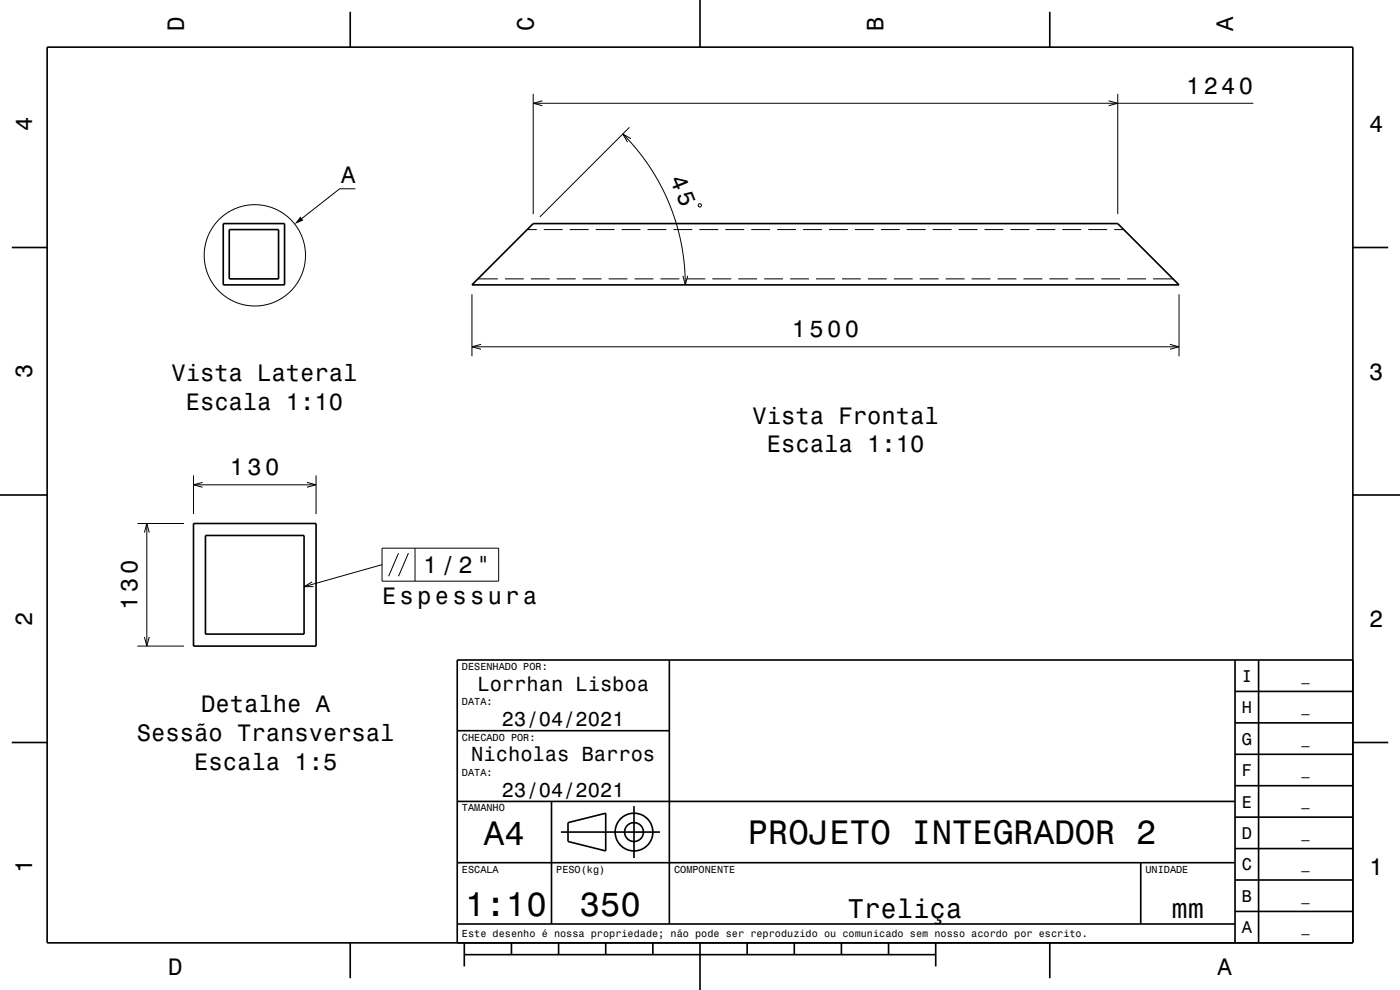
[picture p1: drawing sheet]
<svg xmlns="http://www.w3.org/2000/svg" width="297mm" height="210mm" viewBox="0 0 297 210" stroke-linecap="round" stroke-linejoin="round" font-family="sans-serif">
<g fill="none" stroke="#000" stroke-width=".21">
<path d="M113.1 19.9v25.5M237.1 19.9v25.5M113.1 21.9h152.8M115.1 21.4l-2 .5 2 .5M132.1 28.4l2.9 3.2 2.7 3.6 2.3 3.9 1.9 4 1.6 4.5 1.1 4.4 .6 4.2 .2 4.2M133.5 27l-19 19M133.9 29.4l-1.8-1 1 1.8M235.2 21.4l1.9 .5-1.9 .5M75.4 40h-3.3l-8.1 6.3M101.4 59.2h4.2M107.1 59.2h4M111.8 48.7h2.1"/>
<path d="M112.6 59.2h4M115.4 48.7h4M118.1 59.2h4M120.9 48.7h4M123.6 59.2h4M126.4 48.7h4M129.1 59.2h4M131.9 48.7h4M134.6 59.2h4M137.4 48.7h4M140.1 59.2h4M142.9 48.7h4"/>
<path d="M144.9 58.5l.5 1.9 .5-1.9M145.6 59.2h4M148.2 43.3l.2-.1 .3 .1v.5h-.5zM148.4 48.7h4M151.1 59.2h4M153.9 48.7h4M156.6 59.2h4M159.4 48.7h4M162.1 59.2h4M164.9 48.7h4M167.6 59.2h4M170.4 48.7h4"/>
<path d="M173.1 59.2h4M175.9 48.7h4M178.6 59.2h4M181.4 48.7h4M184.1 59.2h4M186.9 48.7h4M189.6 59.2h4M192.4 48.7h4M195.1 59.2h4M197.9 48.7h4M200.6 59.2h4M203.4 48.7h4"/>
<path d="M206.1 59.2h4M208.9 48.7h4M211.6 59.2h4M214.4 48.7h4M217.1 59.2h4M219.9 48.7h4M222.6 59.2h4M225.4 48.7h4M228.1 59.2h4M230.9 48.7h4M233.6 59.2h4M236.4 48.7h2"/>
<path d="M239.1 59.2h4M244.6 59.2h4.2M100.1 62.4v13.2M100.1 73.6h150M102.1 73l-2 .6 2 .5M248.2 73l1.9 .6-1.9 .5M250.1 62.4v13.2M29.1 111h9.9M30.6 113l.5-2 .6 2M31.1 111v26.1M41 100.8v8.3M41 102.8h26"/>
<path d="M43 102.3l-2 .5 2 .6M65.1 102.3l1.9 .5-1.9 .6M67 100.8v8.3M81 116.3h24.8v7h-24.8zM81 119.8l-16.5 4.6M84.5 117.3l-2.1 4.9M86.6 117.3l-2.1 4.9M88 116.3v7M29.1 137.1h9.9M30.6 135.1l.5 2 .6-2M66.2 123.4l-1.7 1h2"/>
<circle cx="54.1" cy="54.2" r="10.7"/>
</g>
<g fill="none" stroke="#000" stroke-width=".35">
<path d="M10 10h277v190h-277zM74.3 2.5v7.5M148.5 0v10M222.7 2.5v7.5M2.5 52.5h7.5M47.4 47.4h13v13h-13zM48.6 48.7h10.5v10.5h-10.5zM287 52.5h7.5M100.1 60.4l13-13h124l13 13zM0 105h10M41 111h26v26.1h-26zM43.6 113.6h20.9v20.9h-20.9z"/>
<path d="M287 105h10M142 140v56M262 140v60M267 140v60M287 140h-190v60M2.5 157.5h7.5M97 155h45M262 153.3h25M262 146.7h25M287 157.5h7.5M97 170h165M117 170v26"/>
<path d="M119 176.5h21M120.5 174.5l8-2v8l-8-2zM134.5 171v11M262 173.3h25M262 166.7h25M262 160h25M97 196h165M97 183h165M242 183v13M262 193.3h25M262 186.7h25M262 180h25"/>
<path d="M74.3 200v7.5M98.5 202.5h100M98.5 200v5M108.5 200v2.5M118.5 200v2.5M128.5 200v2.5M138.5 200v2.5M148.5 200v10M158.5 200v2.5M168.5 200v2.5M178.5 200v2.5M188.5 200v2.5"/>
<path d="M198.5 200v5M222.7 200v7.5"/>
<circle cx="134.5" cy="176.5" r="2"/>
<circle cx="134.5" cy="176.5" r="4"/>
</g>
<path d="M63.7 45.9l.7 .8-1.9 .8z" fill-rule="evenodd" fill="#000"/>
<g font-size="7.2">
<text x="102.7" y="179.3">A4</text>
<text x="158.6" y="179.1">PROJETO INTEGRADOR 2</text>
<text x="98.7" y="194.3">1:10</text>
<text x="123" y="194.3">350</text>
</g>
<g font-size="5.8">
<text x="179.9" y="194.6">Treliça</text>
<text x="248.5" y="194.6">mm</text>
</g>
<g font-size="5">
<text x="39" y="6.5" transform="rotate(-90 39 6.5)">D</text>
<text x="113.2" y="6.5" transform="rotate(-90 113.2 6.5)">C</text>
<text x="187.4" y="6.5" transform="rotate(-90 187.4 6.5)">B</text>
<text x="261.6" y="6.5" transform="rotate(-90 261.6 6.5)">A</text>
<text x="251.6" y="19.9">1240</text>
<text x="6.8" y="27.8" transform="rotate(-90 6.8 27.8)">4</text>
<text x="290.5" y="28.1">4</text>
<text x="72.4" y="38.9">A</text>
<text x="142" y="38" transform="rotate(68 142 38)">45</text>
<text x="168" y="71.6">1500</text>
<text x="6.8" y="80.3" transform="rotate(-90 6.8 80.3)">3</text>
<text x="36.4" y="80.9">Vista Lateral</text>
<text x="290.5" y="80.6">3</text>
<text x="39.4" y="86.9">Escala 1:10</text>
<text x="159.7" y="89.9">Vista Frontal</text>
<text x="162.7" y="95.9">Escala 1:10</text>
<text x="48.8" y="100.8">130</text>
<text x="89.8" y="121.5">1/2&quot;</text>
<text x="29.1" y="129.3" transform="rotate(-90 29.1 129.3)">130</text>
<text x="81" y="128.1">Espessura</text>
<text x="6.8" y="132.8" transform="rotate(-90 6.8 132.8)">2</text>
<text x="290.5" y="133.1">2</text>
<text x="42.7" y="151.1">Detalhe A</text>
<text x="29" y="157.2">Sessão Transversal</text>
<text x="41.2" y="163.2">Escala 1:5</text>
<text x="6.8" y="185.3" transform="rotate(-90 6.8 185.3)">1</text>
<text x="290.5" y="185.6">1</text>
<text x="35.7" y="206.8">D</text>
<text x="258.3" y="206.8">A</text>
</g>
<g font-size="4.3">
<text x="101.3" y="146.5">Lorrhan Lisboa</text>
<text x="106.5" y="154">23/04/2021</text>
<text x="100" y="161.5">Nicholas Barros</text>
<text x="106.5" y="169">23/04/2021</text>
</g>
<g font-size="3.6">
<text x="263.4" y="144.6">I</text>
<text x="263.4" y="151.3">H</text>
<text x="263.4" y="158">G</text>
<text x="263.4" y="164.6">F</text>
<text x="263.4" y="171.3">E</text>
<text x="263.4" y="178">D</text>
<text x="263.4" y="184.6">C</text>
<text x="263.4" y="191.3">B</text>
<text x="263.4" y="198">A</text>
</g>
<g font-size="2.9">
<text x="276.1" y="144.4">_</text>
<text x="276.1" y="151">_</text>
<text x="276.1" y="157.7">_</text>
<text x="276.1" y="164.4">_</text>
<text x="276.1" y="171">_</text>
<text x="276.1" y="177.7">_</text>
<text x="276.1" y="184.4">_</text>
<text x="276.1" y="191.1">_</text>
<text x="276.1" y="197.7">_</text>
</g>
<g font-size="2.2">
<text x="98" y="142.1">DESENHADO POR:</text>
<text x="98" y="149.6">DATA:</text>
<text x="98" y="157.1">CHECADO POR:</text>
<text x="98" y="164.6">DATA:</text>
<text x="98" y="172.1">TAMANHO</text>
<text x="98" y="185.1">ESCALA</text>
<text x="118" y="185.1">PESO(kg)</text>
<text x="143" y="185.1">COMPONENTE</text>
<text x="243" y="185.1">UNIDADE</text>
<text x="98" y="198.8">Este desenho é nossa propriedade; não pode ser reproduzido ou comunicado sem nosso acordo por escrito.</text>
</g>
</svg>
